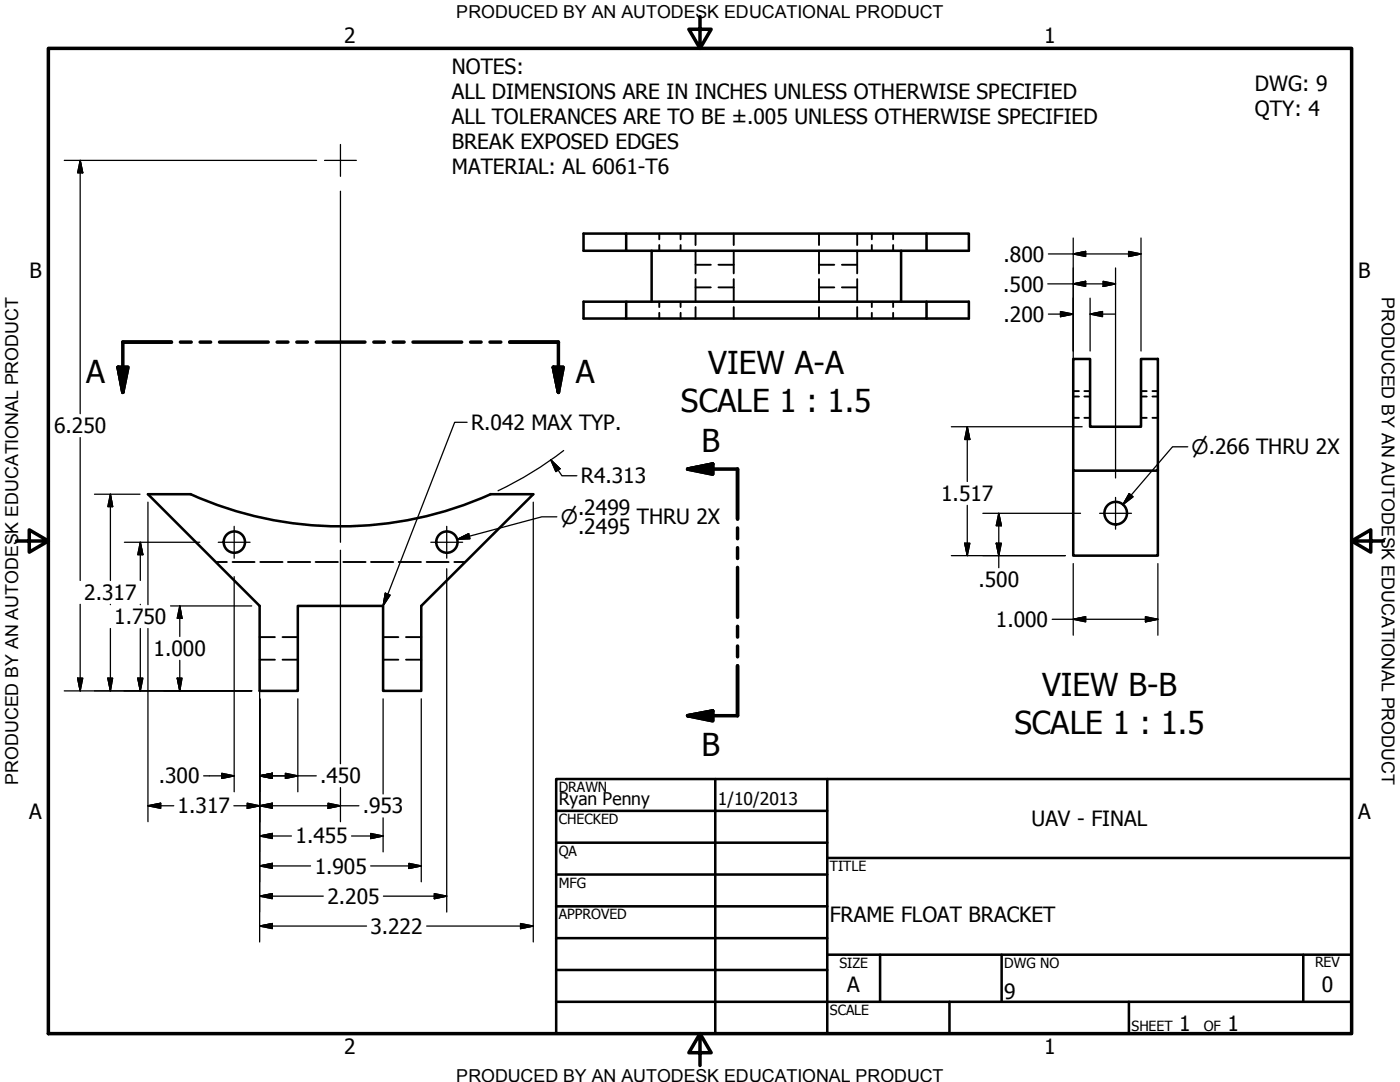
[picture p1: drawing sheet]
<svg xmlns="http://www.w3.org/2000/svg" width="279mm" height="216mm" viewBox="0 0 279 216" stroke-linecap="round" stroke-linejoin="round" font-family="sans-serif">
<!-- layer: Visible (ANSI) -->
<g fill="none" stroke="#000" stroke-width=".51">
<path d="M125 46.6h59.9v3.4M130 50v10.2M179.8 50v10.2M184.9 46.6h8.5v3.4h-76.9v-3.4h8.5v3.4M125 60.2v3.4h-8.5v-3.4h76.9v3.4h-8.5M184.9 60.2v3.4h-59.9M214.2 71.6h3.4v13.6h10.1v-13.6h3.4v22.3h-16.9zM38 98.6a73.1 73.1 0 0 0 60 0M38 98.6h-8.5l22.3 22.3v17h7.6v-17h17.1v17h7.6v-17l22.3-22.3h-8.5M214.2 93.9v17h16.9v-17"/>
<circle cx="46.8" cy="108.2" r="2.13"/>
<circle cx="89.2" cy="108.2" r="2.13"/>
<circle cx="222.7" cy="102.4" r="2.25"/>
</g>
<!-- layer: Hidden (ANSI) -->
<g fill="none" stroke="#000" stroke-width=".38">
<path d="M131.6 46.6v1.2M131.6 48.9v1.1M135.8 46.6v1.2M135.8 48.9v1.1M138.8 46.6v2.3M138.8 50v4.5M138.8 55.7v4.5M138.8 57.3h3.1M138.8 52.8h3.1M143.4 57.3h3M143.4 52.8h3M146.4 46.6v2.3"/>
<path d="M146.4 50v4.5M146.4 55.7v4.5M163.4 46.6v2.3M163.4 50v4.5M163.4 55.7v4.5M163.4 57.3h3.1M163.4 52.8h3.1M168 57.3h3.1M168 52.8h3.1M171.1 46.6v2.3M171.1 50v4.5M171.1 55.7v4.5"/>
<path d="M174 46.6v1.2M174 48.9v1.1M178.2 46.6v1.2M178.2 48.9v1.1M131.6 60.2v1.1M131.6 62.4v1.2M135.8 60.2v1.1M135.8 62.4v1.2M138.8 61.3v2.3M146.4 61.3v2.3M163.4 61.3v2.3M171.1 61.3v2.3"/>
<path d="M174 60.2v1.1M174 62.4v1.2M178.2 60.2v1.1M178.2 62.4v1.2M214.2 78h1.1M214.2 79.1h1.1M216.4 78h1.2M216.4 79.1h1.2M227.7 78h1.2M227.7 79.1h1.2M230 78h1.1M230 79.1h1.1"/>
<path d="M214.2 83.4h1.1M216.4 83.4h1.2M227.7 83.4h1.2M230 83.4h1.1M43.1 112.1h2.2M46.4 112.1h4.4M51.9 112.1h4.5M57.5 112.1h4.4M63 112.1h4.4M68.5 112.1h4.5M74 112.1h4.5M79.6 112.1h4.4"/>
<path d="M85.2 112.1h4.3M90.7 112.1h2.1M51.8 131.6h3.1M51.8 127.1h3.1M56.4 131.6h3M56.4 127.1h3M76.5 131.6h3M76.5 127.1h3M81 131.6h3.1M81 127.1h3.1"/>
</g>
<!-- layer: Section Line (ANSI) -->
<g fill="none" stroke="#000" stroke-width=".7">
<path d="M23.6 73.3h1.9l-1 5zM34.2 68.3h-9.7v10M36 68.3h2.2M39.9 68.3h2.1M43.8 68.3h9.7M55.3 68.3h2.2M59.2 68.3h2.1M63.1 68.3h9.7M74.6 68.3h2.1M78.5 68.3h2.1M82.4 68.3h9.7M93.9 68.3h2.1"/>
<path d="M97.8 68.3h2.1M101.7 68.3h9.7v10M110.4 73.3h2l-1 5zM137.2 93.6l5-1v2zM137.2 93.6h10v10M147.2 105.3v2.2M147.2 109.3v2.1M147.2 113.2v10M147.2 125v2.1M147.2 128.9v2.2M147.2 132.8v10h-10M137.2 142.8l5-.9v1.9z"/>
</g>
<path d="M23.6 73.3l.9 5zM23.6 73.3h1.9l-1 5zM110.4 73.3l1 5zM110.4 73.3h2l-1 5zM137.2 93.6l5-1zM137.2 93.6l5-1v2zM137.2 142.8l5-.9zM137.2 142.8l5-.9v1.9z" fill="#000" stroke="#000" stroke-width=".7"/>
<!-- layer: Border (ANSI) -->
<path d="M9.7 9.7h260v196.5h-260zM139.7 3.3v6.4l-2.2-3.9h4.4l-2.2 3.9M3.3 107.9h6.4l-3.9-2.2v4.5l3.9-2.3M269.7 107.9l3.9 2.3v-4.5l-3.9 2.2h6.4M139.7 206.2l2.2 3.9h-4.4l2.2-3.9v6.4" fill="none" stroke="#000" stroke-width=".7"/>
<!-- layer: Title (ANSI) -->
<g fill="none" stroke="#000" stroke-width=".51">
<path d="M111 155.4h158.7v50.8h-158.7zM142.7 155.4v50.8M165.1 155.4v50.8M111 161.8h54.1M111 168.1h54.1M111 174.5h54.1M165.1 171.2h104.6M111 180.8h54.1M111 187.2h54.1M111 193.5h54.1M111 199.9h158.7M165.1 190.5h104.6"/>
<path d="M175.6 190.5v9.4M189.5 199.9v6.3M199.9 190.5v9.4M225.3 199.9v6.3M260.1 190.5v9.4"/>
</g>
<!-- layer: Dimension (ANSI) -->
<g fill="none" stroke="#000" stroke-width=".25">
<path d="M12.8 32h50.4M16 32l.5 2.5h-1zM16 32v50.5M209.1 56.6h13.5M209.2 50.7h18.5M214.2 56.6l2.5-.5v1.1zM214.2 50.7l2.5-.5v1zM214.2 47.5v44.8M217.6 59.5v10.5M220.2 56.1l2.4 .5-2.4 .6zM222.6 53.5v41.9M225.2 50.2l2.5 .5-2.5 .5z"/>
<path d="M227.7 47.5v22.5M209.2 62.7h5M211.6 62.2l2.6 .5-2.6 .5zM217.6 62.7l2.4-.5v1zM217.6 62.7h5M16 87.3v28.5M18.9 98.6h9M22 98.6l.5 2.5h-1zM22 98.6v17.2M109.9 91.8l1.9 1.7-.9 .6zM109.9 91.8l2.2 3.1h3M112.5 89.9a73.1 73.1 0 0 1-13.1 8"/>
<path d="M189.9 85.2h26.1M193 85.2l.5 2.5h-1zM193 85.2v10.9M24.8 108.2h15.1M28 108.2l.5 2.5h-1zM28 108.2v7.6M29.5 100.2v20.4M46.7 115.1v42.9M67.9 109.8v42.6M89.2 113.5v68.5M91.2 107.6l2.3-1.1 .3 1zM106.4 100.2v87.8"/>
<path d="M111.1 103.1h-3l-16.9 4.5M189.9 110.9h22.7M192.5 108.4h1l-.5 2.5zM193 100.8v10.1M196.2 102.4h19.4M198.8 108.4h1l-.5 2.5zM199.3 102.4l.5 2.5h-1zM199.3 102.4v10.9M214.2 112.5v14.2M231.1 112.5v14.2M12.8 137.9h37.4M15.5 135.3h1l-.5 2.6z"/>
<path d="M16 120.6v17.3M21.5 135.3h1l-.5 2.6zM22 120.6h.1M22 125.4v12.5M27.5 135.3h1l-.5 2.6zM28 120.6h.1M28 125.4v12.5M29.5 125.4v38.6M34 120.9h16.2M35.4 135.3h.9l-.4 2.6zM35.9 120.9l.4 2.5h-.9zM35.9 120.9v6.1"/>
<path d="M35.9 131.8v6.1M51.8 133.2v54.8M59.4 139.4v18.6M76.5 139.4v19M84.1 139.4v36.6M210 123.6h21.1M214.2 123.6l2.5-.5v1zM228.6 123.1l2.5 .5-2.5 .5zM40.6 154.8h6.1M44.3 154.3l2.4 .5-2.4 .5zM51.8 154.8l2.6-.5v1zM51.8 154.8h11.3"/>
<path d="M57 154.3l2.4 .5-2.4 .5zM67.9 157.2v6.8M29.5 160.8l2.6-.5v1zM29.5 160.8h5.2M46.7 160.8h24.9M49.3 160.3l2.5 .5-2.5 .5zM51.8 166.8l2.6-.5v1zM51.8 172.8l2.6-.5v1zM51.8 178.8l2.6-.5v1zM51.8 160.8l2.6-.5v1zM51.8 166.8h6.4M51.8 172.8h10.2"/>
<path d="M51.8 178.8h12.7M65.5 160.3l2.4 .5-2.4 .5zM70.2 166.8h6.3M74 166.3l2.5 .5-2.5 .5zM74 172.8h10.1M76.5 163.2v6.8M76.5 178.8h12.7M81.6 172.3l2.5 .5-2.5 .5zM86.7 178.3l2.5 .5-2.5 .5zM51.8 184.8l2.6-.5v1zM51.8 184.8h21.4M85.2 184.8h21.2"/>
<path d="M103.9 184.3l2.5 .5-2.5 .5z"/>
</g>
<g fill="#000" stroke="#000" stroke-width=".25">
<path d="M16 32l.5 2.5zM16 32l.5 2.5h-1zM214.2 56.6l2.5-.5zM214.2 56.6l2.5-.5v1.1zM214.2 50.7l2.5-.5zM214.2 50.7l2.5-.5v1zM220.2 57.2l2.4-.6zM220.2 56.1l2.4 .5-2.4 .6zM225.2 51.2l2.5-.5zM225.2 50.2l2.5 .5-2.5 .5zM211.6 63.2l2.6-.5zM211.6 62.2l2.6 .5-2.6 .5z"/>
<path d="M217.6 62.7l2.4-.5zM217.6 62.7l2.4-.5v1zM109.9 91.8l1.9 1.7zM109.9 91.8l1.9 1.7-.9 .6zM193 85.2l.5 2.5zM193 85.2l.5 2.5h-1zM22 98.6l.5 2.5zM22 98.6l.5 2.5h-1zM28 108.2l.5 2.5zM28 108.2l.5 2.5h-1zM91.2 107.6l2.3-1.1zM91.2 107.6l2.3-1.1 .3 1z"/>
<path d="M192.5 108.4l.5 2.5zM192.5 108.4h1l-.5 2.5zM198.8 108.4l.5 2.5zM198.8 108.4h1l-.5 2.5zM199.3 102.4l.5 2.5zM199.3 102.4l.5 2.5h-1zM15.5 135.3l.5 2.6zM15.5 135.3h1l-.5 2.6zM21.5 135.3l.5 2.6zM21.5 135.3h1l-.5 2.6zM27.5 135.3l.5 2.6zM27.5 135.3h1l-.5 2.6z"/>
<path d="M35.4 135.3l.5 2.6zM35.4 135.3h.9l-.4 2.6zM35.9 120.9l.4 2.5zM35.9 120.9l.4 2.5h-.9zM214.2 123.6l2.5-.5zM214.2 123.6l2.5-.5v1zM228.6 124.1l2.5-.5zM228.6 123.1l2.5 .5-2.5 .5zM44.3 155.3l2.4-.5zM44.3 154.3l2.4 .5-2.4 .5zM51.8 154.8l2.6-.5zM51.8 154.8l2.6-.5v1z"/>
<path d="M57 155.3l2.4-.5zM57 154.3l2.4 .5-2.4 .5zM29.5 160.8l2.6-.5zM29.5 160.8l2.6-.5v1zM49.3 161.3l2.5-.5zM49.3 160.3l2.5 .5-2.5 .5zM51.8 166.8l2.6-.5zM51.8 166.8l2.6-.5v1zM51.8 172.8l2.6-.5zM51.8 172.8l2.6-.5v1zM51.8 178.8l2.6-.5zM51.8 178.8l2.6-.5v1z"/>
<path d="M51.8 160.8l2.6-.5zM51.8 160.8l2.6-.5v1zM65.5 161.3l2.4-.5zM65.5 160.3l2.4 .5-2.4 .5zM74 167.3l2.5-.5zM74 166.3l2.5 .5-2.5 .5zM81.6 173.3l2.5-.5zM81.6 172.3l2.5 .5-2.5 .5zM86.7 179.3l2.5-.5zM86.7 178.3l2.5 .5-2.5 .5zM51.8 184.8l2.6-.5zM51.8 184.8l2.6-.5v1z"/>
<path d="M103.9 185.3l2.5-.5zM103.9 184.3l2.5 .5-2.5 .5z"/>
</g>
<!-- layer: Center Mark (ANSI) -->
<path d="M64.8 32h6.3M67.9 28.8v6.4M67.9 38.2v70M222.6 99.3v6.3M43.6 108.2h6.3M46.7 105v6.4M86 108.2h6.3M89.2 105v6.4M219.5 102.4h6.3" fill="none" stroke="#000" stroke-width=".25"/>
<!-- layer: Symbol (ANSI) -->
<path d="M93.2 84.3h-2.5l-14.2 36.6M225.4 98.5l.7 .6-2 1.6zM237 89.2h-3l-9.9 11.5M76.9 118.4l1 .3-1.4 2.2z" fill="none" stroke="#000" stroke-width=".25"/>
<path d="M225.4 98.5l-1.3 2.2zM225.4 98.5l.7 .6-2 1.6zM76.9 118.4l-.4 2.5zM76.9 118.4l1 .3-1.4 2.2z" fill="#000" stroke="#000" stroke-width=".25"/>
<g font-size="6.3">
<text x="17.2" y="76.3">A</text>
<text x="114.9" y="76.3">A</text>
<text x="141.4" y="74.6">VIEW A-A</text>
<text x="135.9" y="82.2">SCALE 1 : 1.5</text>
<text x="140" y="90.1">B</text>
<text x="208" y="138.9">VIEW B-B</text>
<text x="202.4" y="146.4">SCALE 1 : 1.5</text>
<text x="140" y="150.9">B</text>
</g>
<g font-size="4.2">
<text x="68.7" y="8.6">2</text>
<text x="208.4" y="8.6">1</text>
<text x="90.2" y="14.7">NOTES:</text>
<text x="90.2" y="19.7">ALL DIMENSIONS ARE IN INCHES UNLESS OTHERWISE SPECIFIED</text>
<text x="250.4" y="18.2">DWG: 9</text>
<text x="250.4" y="23.2">QTY: 4</text>
<text x="90.2" y="24.7">ALL TOLERANCES ARE TO BE ±.005 UNLESS OTHERWISE SPECIFIED</text>
<text x="90.2" y="29.7">BREAK EXPOSED EDGES</text>
<text x="90.2" y="34.7">MATERIAL: AL 6061-T6</text>
<text x="200.3" y="52.2">.800</text>
<text x="5.9" y="55.5">B</text>
<text x="200.2" y="58.2">.500</text>
<text x="271.1" y="55.5">B</text>
<text x="200.3" y="64.2">.200</text>
<text x="10.8" y="86.4">6.250</text>
<text x="94" y="85.8">R.042 MAX TYP.</text>
<text x="116" y="96.5">R4.313</text>
<text x="187.8" y="99.9">1.517</text>
<text x="115.4" y="102.7">.2499</text>
<text x="115.4" y="106.6">.2495</text>
<text x="127.1" y="104.6">THRU 2X</text>
<text x="16.8" y="119.8">2.317</text>
<text x="195.3" y="117.2">.500</text>
<text x="22.8" y="124.5">1.750</text>
<text x="198.8" y="125.1">1.000</text>
<text x="30.6" y="130.9">1.000</text>
<text x="31.7" y="156.3">.300</text>
<text x="63.9" y="156.3">.450</text>
<text x="5.8" y="163.4">A</text>
<text x="35.4" y="162.3">1.317</text>
<text x="72.4" y="162.3">.953</text>
<text x="205.9" y="164.8">UAV - FINAL</text>
<text x="271" y="163.4">A</text>
<text x="59" y="168.3">1.455</text>
<text x="62.8" y="174.3">1.905</text>
<text x="65.3" y="180.3">2.205</text>
<text x="165.6" y="183.9">FRAME FLOAT BRACKET</text>
<text x="73.9" y="186.3">3.222</text>
<text x="169.1" y="198">A</text>
<text x="263.8" y="198">0</text>
<text x="200.4" y="199.3">9</text>
<text x="235.3" y="205.7">1</text>
<text x="245" y="205.7">1</text>
<text x="68.7" y="210.3">2</text>
<text x="208.4" y="210.3">1</text>
</g>
<g font-size="4">
<text x="237.8" y="90.7">⌀.266 THRU 2X</text>
<text x="112" y="104.6">⌀</text>
</g>
<g font-size="3.6">
<text x="91.1" y="3.6">PRODUCED BY AN AUTODESK EDUCATIONAL PRODUCT</text>
<text x="275.8" y="59.3" transform="rotate(90 275.8 59.3)">PRODUCED BY AN AUTODESK EDUCATIONAL PRODUCT</text>
<text x="3.6" y="156.6" transform="rotate(-90 3.6 156.6)">PRODUCED BY AN AUTODESK EDUCATIONAL PRODUCT</text>
<text x="91.1" y="215.9">PRODUCED BY AN AUTODESK EDUCATIONAL PRODUCT</text>
</g>
<g font-size="3.5">
<text x="111.5" y="160.6">Ryan Penny</text>
<text x="143.3" y="160.7">1/10/2013</text>
</g>
<g font-size="2.8">
<text x="111.5" y="158">DRAWN</text>
<text x="111.5" y="164.4">CHECKED</text>
<text x="111.5" y="170.8">QA</text>
<text x="165.6" y="173.7">TITLE</text>
<text x="111.5" y="177.1">MFG</text>
<text x="111.5" y="183.5">APPROVED</text>
<text x="167.5" y="193.1">SIZE</text>
<text x="200.4" y="193.1">DWG NO</text>
<text x="262.4" y="193">REV</text>
<text x="165.6" y="202.5">SCALE</text>
<text x="225.8" y="205.7">SHEET</text>
<text x="240.2" y="205.7">OF</text>
</g>
</svg>
